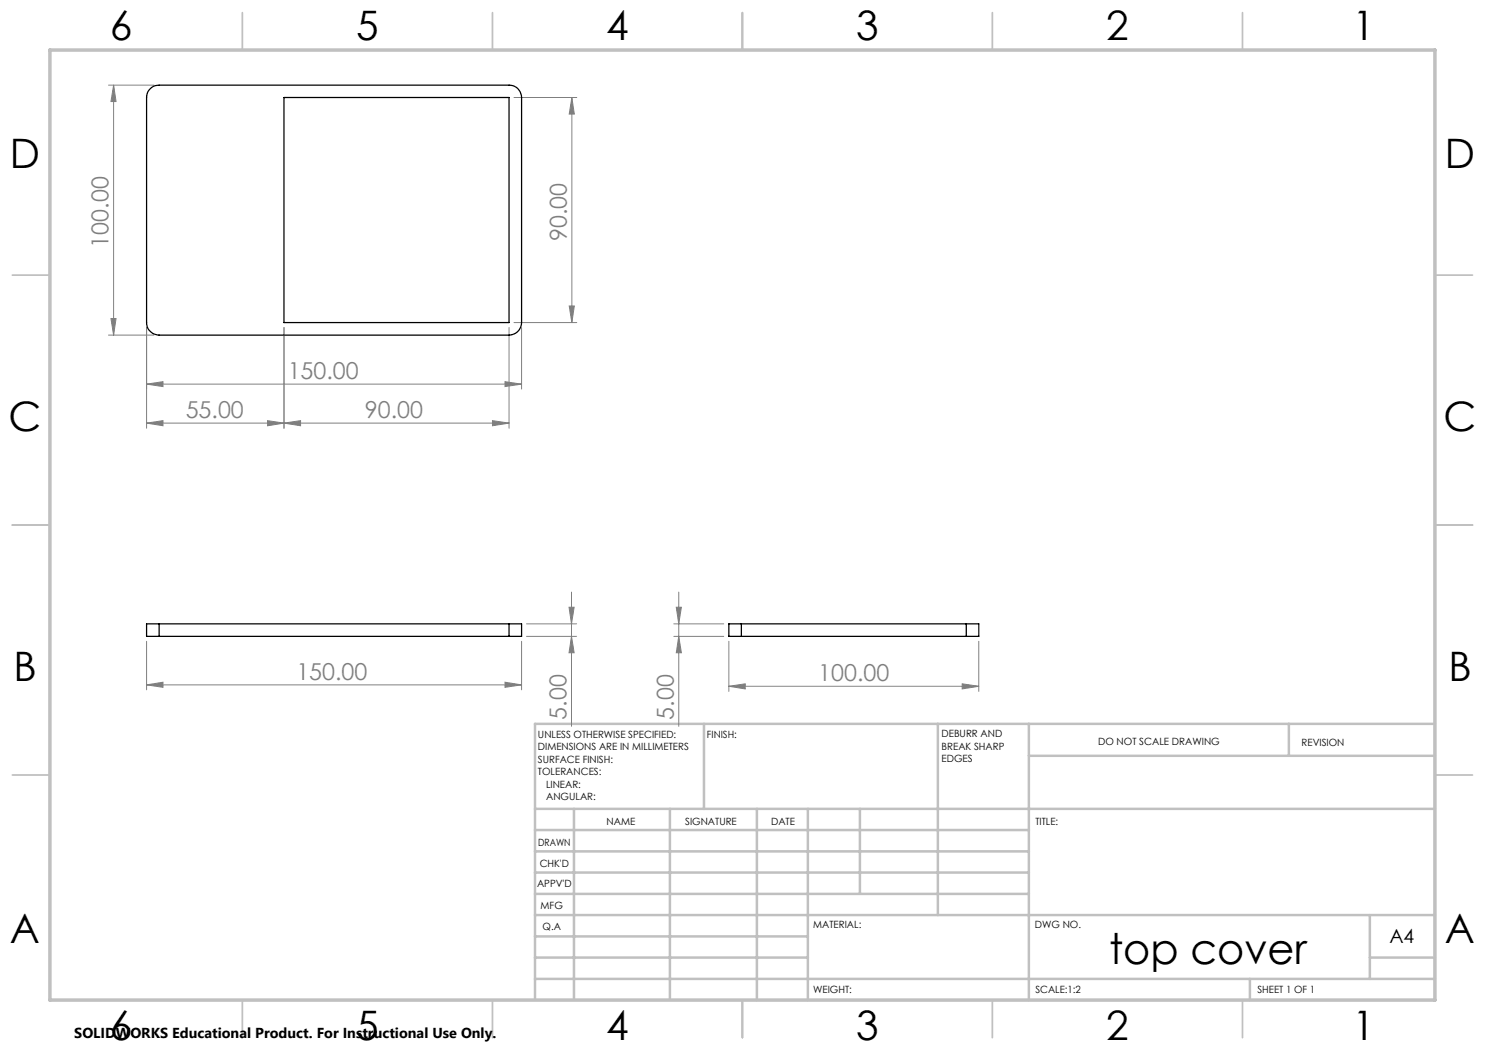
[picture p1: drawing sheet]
<svg xmlns="http://www.w3.org/2000/svg" width="297mm" height="210mm" viewBox="0 0 297 210" stroke-linecap="round" stroke-linejoin="round" font-family="sans-serif">
<g fill="none" stroke="#808080" stroke-width=".2">
<path d="M21.7 17h9.1M22.7 17l.5 3.3h-1zM22.7 17v50M102.8 19.5h12.6M114.4 19.5v45M114.4 19.5l.5 3.3h-1.1zM21.7 67h9.1M22.2 63.7h1l-.5 3.3zM29.3 76.8l3.3-.5v1zM29.3 65.5v20.1M29.3 76.8h75M56.8 65.5v20.1"/>
<path d="M101 76.3l3.3 .5-3.3 .5zM101.8 65.5v20.1M102.8 64.5h12.6M104.3 65.5v12.3M113.8 61.2h1.1l-.5 3.3zM29.3 84.6l3.3-.5v1.1zM29.3 84.6h72.5M53.5 84.1l3.3 .5-3.3 .6zM56.8 84.6l3.3-.5v1.1zM98.5 84.1l3.3 .5-3.3 .6zM114.3 118.4v26.9M135.7 118.4v26.9"/>
<path d="M29.3 137l3.3-.6v1.1zM29.3 128.3v9.7M29.3 137h75M101 136.4l3.3 .6-3.3 .5zM104.3 128.3v9.7M105.3 127.3h10M105.3 124.8h10M113.8 121.5h1l-.5 3.3zM114.3 127.3l.5 3.3h-1zM134.8 127.3h9.9M134.8 124.8h9.9M135.3 121.5h1l-.6 3.3z"/>
<path d="M135.7 127.3l.6 3.3h-1zM145.8 137.3l3.2-.5v1zM145.8 128.3v10M145.8 137.3h50M192.4 136.8l3.4 .5-3.4 .5zM195.8 128.3v10"/>
</g>
<g fill="none" stroke="#c0c0c0" stroke-width=".35">
<path d="M48.5 2.5v7.5M98.5 2.5v7.5M148.5 2.5v7.5M198.5 2.5v7.5M248.5 2.5v7.5M2.5 55h7.5M287 55h7.5M2.5 105h7.5M287 105h7.5M2.5 155h7.5M287 155h7.5M48.5 200v7.5"/>
<path d="M98.5 200v7.5M148.5 200v7.5M198.5 200v7.5M248.5 200v7.5"/>
</g>
<g fill="none" stroke="#c0c0c0" stroke-width=".5">
<path d="M140.8 144.8v17M187.6 144.8v38.2M205.8 144.8v55.2M205.8 151.2h81.2M257.8 144.8v6.4M287 144.8h-180v55.2M107 161.8h180M107 178.8h98.8M107 174.5h98.8M107 170.3h98.8M107 166h98.8M114.8 161.8v38.2"/>
<path d="M134 161.8v38.2M151.4 161.8v38.2M161.6 161.8v38.2M172 161.8v17M107 195.8h180M107 191.5h54.6M107 187.3h54.6M107 183h180M250 195.8v4.2M274 191.5h13M274 183v12.8"/>
</g>
<path d="M10 10h277v190h-277z" fill="none" stroke="#c0c0c0" stroke-width=".7"/>
<g fill="#808080">
<path d="M53.5 84.1l3.3 .5-3.3 .6zM29.3 84.6l3.3-.5v1.1z"/>
<path d="M29.3 137l3.3-.6v1.1zM101 136.4l3.3 .6-3.3 .5zM29.3 76.8l3.3-.5v1zM101 76.3l3.3 .5-3.3 .5zM145.8 137.3l3.2-.5v1zM192.4 136.8l3.4 .5-3.4 .5z"/>
<path d="M56.8 84.6l3.3-.5v1.1zM98.5 84.1l3.3 .5-3.3 .6z"/>
<path d="M113.8 61.2h1.1l-.5 3.3zM114.4 19.5l.5 3.3h-1.1zM135.7 127.3l.6 3.3h-1zM135.3 121.5h1l-.6 3.3z"/>
<path d="M113.8 121.5h1l-.5 3.3zM114.3 127.3l.5 3.3h-1zM22.7 17l.5 3.3h-1zM22.2 63.7h1l-.5 3.3z"/>
</g>
<g fill="none" stroke="#000" stroke-width=".25">
<path d="M30.1 17.7l.6-.4 1.1-.3h70a2.47 2.47 0 0 1 2.5 2.5v45a2.53 2.53 0 0 1-2.5 2.5h-70a2.53 2.53 0 0 1-2.5-2.5v-45l.3-1.1zM56.8 19.5h45v45h-45zM31.8 124.8h-2.5v2.5h2.5M31.8 124.8v2.5M31.8 127.3h70M31.8 124.8h70M101.8 124.8h2.5v2.5h-2.5M101.8 124.8v2.5M148.3 124.8h-2.5v2.5h2.5M148.3 127.3h45M148.3 124.8h45M148.3 124.8v2.5"/>
<path d="M193.3 124.8h2.5v2.5h-2.5M193.3 124.8v2.5"/>
</g>
<text font-size="8.5" x="221.8" y="192.7">top cover</text>
<g font-size="8.1">
<text x="22" y="8">6</text>
<text x="71.2" y="8">5</text>
<text x="121.2" y="8">4</text>
<text x="171.3" y="8">3</text>
<text x="221.3" y="8">2</text>
<text x="270.5" y="8">1</text>
<text x="2" y="33.6">D</text>
<text x="289" y="33.6">D</text>
<text x="1.7" y="86.1">C</text>
<text x="288.7" y="86.1">C</text>
<text x="2.7" y="136.1">B</text>
<text x="289.7" y="136.1">B</text>
<text x="2" y="188.6">A</text>
<text x="289" y="188.6">A</text>
<text x="22" y="208">6</text>
<text x="71.2" y="208">5</text>
<text x="121.2" y="208">4</text>
<text x="171.3" y="208">3</text>
<text x="221.3" y="208">2</text>
<text x="270.5" y="208">1</text>
</g>
<g font-size="4.7" fill="#808080">
<text x="21.7" y="49.5" transform="rotate(-90 21.7 49.5)">100.00</text>
<text x="113.4" y="48.2" transform="rotate(-90 113.4 48.2)">90.00</text>
<text x="57.5" y="75.8">150.00</text>
<text x="37.1" y="83.6">55.00</text>
<text x="73" y="83.6">90.00</text>
<text x="59.3" y="135.9">150.00</text>
<text x="163.7" y="136.2">100.00</text>
<text x="113.3" y="143.9" transform="rotate(-90 113.3 143.9)">5.00</text>
<text x="134.8" y="143.9" transform="rotate(-90 134.8 143.9)">5.00</text>
</g>
<text font-size="3.9" x="277.9" y="188.5">A4</text>
<text font-size="2.9" x="14.9" y="207.6">SOLIDWORKS Educational Product. For Instructional Use Only.</text>
<g font-size="2">
<text x="107.6" y="147.6">UNLESS OTHERWISE SPECIFIED:</text>
<text x="141.4" y="147.6">FINISH:</text>
<text x="188.3" y="147.5">DEBURR AND</text>
<text x="188.3" y="150">BREAK SHARP</text>
<text x="219.6" y="149">DO NOT SCALE DRAWING</text>
<text x="260.3" y="149.2">REVISION</text>
<text x="107.6" y="150.1">DIMENSIONS ARE IN MILLIMETERS</text>
<text x="107.6" y="152.6">SURFACE FINISH:</text>
<text x="107.6" y="155.1">TOLERANCES:</text>
<text x="188.3" y="152.5">EDGES</text>
<text x="109.2" y="157.6">LINEAR:</text>
<text x="109.2" y="160.1">ANGULAR:</text>
<text x="121.3" y="165">NAME</text>
<text x="137" y="164.9">SIGNATURE</text>
<text x="154.2" y="164.9">DATE</text>
<text x="207.1" y="164.9">TITLE:</text>
<text x="107.6" y="169.1">DRAWN</text>
<text x="107.9" y="173.3">CHK'D</text>
<text x="107.4" y="177.4">APPV'D</text>
<text x="108.1" y="181.8">MFG</text>
<text x="108.5" y="186">Q.A</text>
<text x="162.6" y="185.5">MATERIAL:</text>
<text x="207" y="185.5">DWG NO.</text>
<text x="162.6" y="198.5">WEIGHT:</text>
<text x="207.1" y="198.6">SCALE:1:2</text>
<text x="251.5" y="198.6">SHEET 1 OF 1</text>
</g>
</svg>
